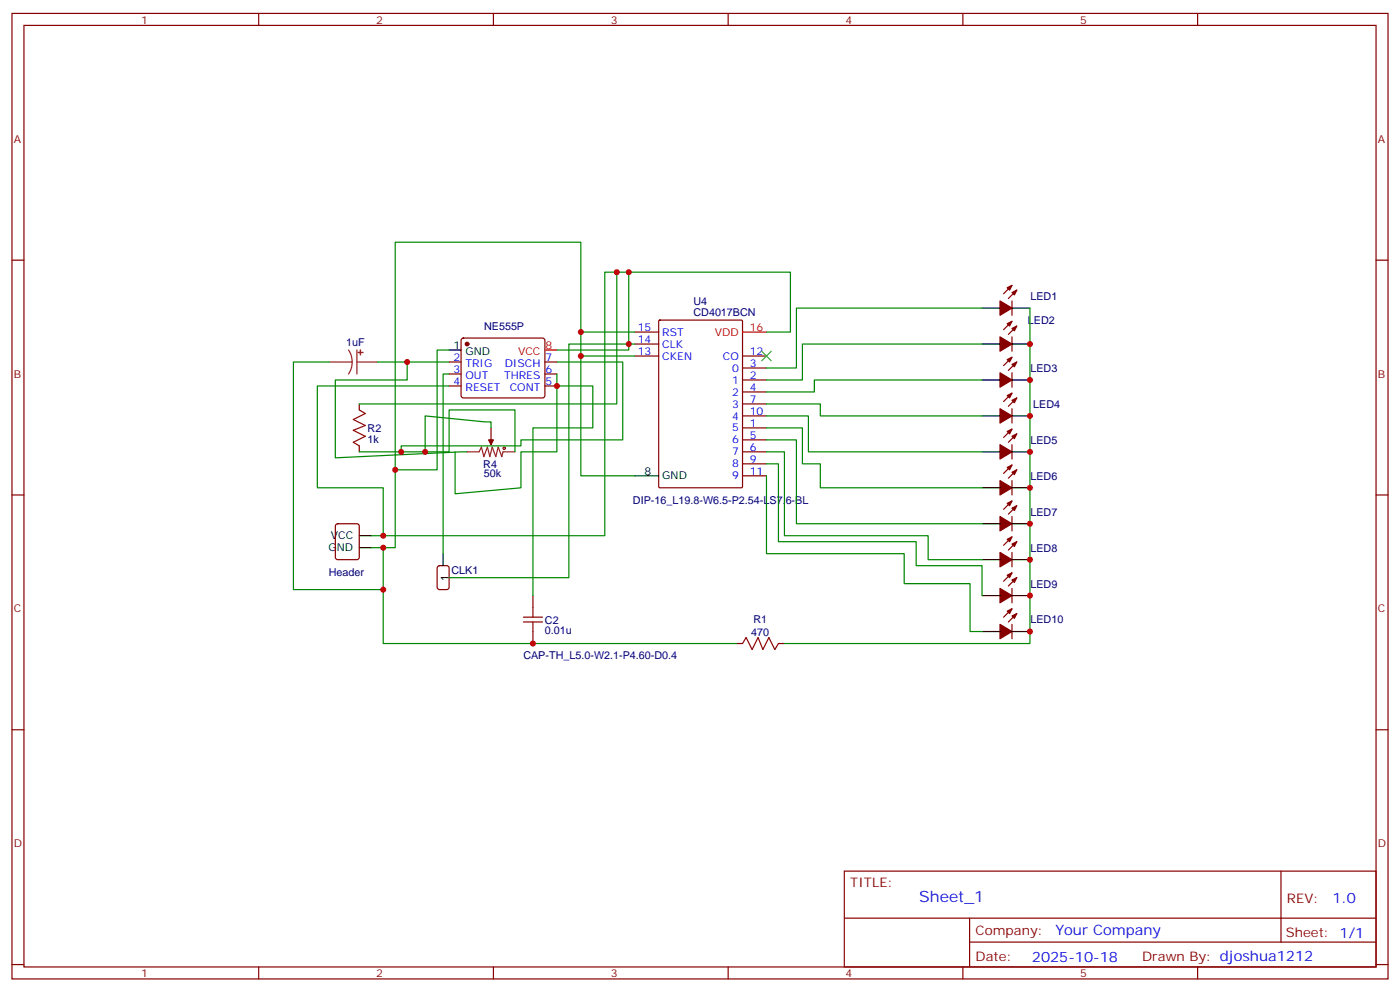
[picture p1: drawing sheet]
<svg xmlns="http://www.w3.org/2000/svg" width="412mm" height="292mm" viewBox="0 0 412 292" stroke-linecap="round" stroke-linejoin="round" font-family="sans-serif">
<g fill="none" stroke="#870000" stroke-width=".35">
<path d="M3.5 4h405.4v284.3h-405.4zM7.1 7.5h398.2v277.3h-398.2zM76.2 4v3.5M145.3 4v3.5M214.5 4v3.5M283.6 4v3.5M352.8 4v3.5M3.5 76.6h3.6M405.3 76.6h3.6M136.1 99.8l.4-.2h23.3l.5 .2 .2 .5-.1 16.5-.6 .4-23.5-.1-.5-.6v-16.2zM187 97.8h7M194.1 94.4l.3-.1h24l.3 .1v48.9l-.2 .3-24.1 .1-.3-.2z"/>
<path d="M298.1 88.6v4.3M298.1 99.2v4.2M298.1 94.6l-2.5 2.5M298.1 84l-2.5 2.5M299.5 96l-2.5 2.5M299.5 85.4l-2.5 2.5M105.8 119v1.7M132.3 106.6h3.5M132.3 110.1h3.5M132.3 113.7h3.5M160.5 106.6h3.5M160.5 110.1h3.5"/>
<path d="M160.5 113.7h3.5M187 104.8h7M187 101.3h7M218.7 111.9h7.1M218.7 108.4h7.1M218.7 115.4h7.1M218.7 119h7.1M218.7 104.8h7.1M298.1 109.8v4.2M298.1 115.8l-2.5 2.5M298.1 105.2l-2.5 2.5M299.5 117.2l-2.5 2.5"/>
<path d="M299.5 106.6l-2.5 2.5M105.8 131.3v1.8M144.6 126v3.5M218.7 126h7.1M218.7 129.5h7.1M218.7 133.1h7.1M218.7 136.6h7.1M218.7 122.5h7.1M298.1 120.4v4.2M298.1 131v4.2M298.1 136.9l-2.5 2.5M298.1 126.4l-2.5 2.4"/>
<path d="M299.5 138.4l-2.5 2.4M299.5 127.8l-2.5 2.4M3.5 145.8h3.6M99 154.4l.5-.2h5.6l.7 .5v9.4l-.4 .7h-5.9l-.7-.4v-9.5zM218.7 140.1h7.1M298.1 141.5v4.3M298.1 152.1v4.3M298.1 158.1l-2.5 2.5M298.1 147.5l-2.5 2.5M299.5 159.5l-2.5 2.5M299.5 148.9l-2.5 2.5M405.3 145.8h3.6"/>
<path d="M157 175.4v3.5M298.1 162.7v4.2M298.1 173.3v4.2M298.1 179.3l-2.5 2.5M298.1 168.7l-2.5 2.5M299.5 170.1l-2.5 2.5M157 186v3.5M217 189.5h1.7M229.3 189.5h1.8M298.1 183.9v4.2M299.5 180.7l-2.5 2.5M3.5 214.9h3.6"/>
<path d="M405.3 214.9h3.6M248.7 256.5h156.6v28.3h-156.6zM377.3 256.6v20.8M248.7 270.4h156.5M285.6 277.4h119.6M285.6 270.4v14.1M3.5 284.1h3.6M76.2 284.8v3.5M145.3 284.8v3.5M214.5 284.8v3.5M283.6 284.8v3.5M352.8 284.8v3.5"/>
<path d="M405.3 284.1h3.6"/>
</g>
<g fill="#870000" stroke="#870000" stroke-width=".35">
<path d="M296.7 180l1.4-.7-.7 1.4z"/>
<path d="M298.1 181.4l1.4-.7-.7 1.4z"/>
<path d="M294.6 183.9l3.5 2.1-3.5 2.1z"/>
<path d="M296.7 169.4l1.4-.7-.7 1.4z"/>
<path d="M298.1 170.8l1.4-.7-.7 1.4z"/>
<path d="M294.6 173.3l3.5 2.1-3.5 2.1z"/>
<path d="M296.7 158.8l1.4-.7-.7 1.4z"/>
<path d="M298.1 160.2l1.4-.7-.7 1.4z"/>
<path d="M294.6 162.7l3.5 2.1-3.5 2.1z"/>
<path d="M296.7 148.2l1.4-.7-.7 1.4z"/>
<path d="M298.1 149.6l1.4-.7-.7 1.5z"/>
<path d="M294.6 152.1l3.5 2.1-3.5 2.2z"/>
<path d="M296.7 137.7l1.4-.8-.7 1.5z"/>
<path d="M298.1 139.1l1.4-.7-.7 1.4z"/>
<path d="M294.6 141.5l3.5 2.2-3.5 2.1z"/>
<path d="M296.7 127.1l1.4-.7-.7 1.4z"/>
<path d="M298.1 128.5l1.4-.7-.7 1.4z"/>
<path d="M294.6 131l3.5 2.1-3.5 2.1z"/>
<path d="M296.7 116.5l1.4-.7-.7 1.4z"/>
<path d="M298.1 117.9l1.4-.7-.7 1.4z"/>
<path d="M294.6 120.4l3.5 2.1-3.5 2.1z"/>
<path d="M296.7 105.9l1.4-.7-.7 1.4z"/>
<path d="M298.1 107.3l1.4-.7-.7 1.4z"/>
<path d="M294.6 109.8l3.5 2.1-3.5 2.1z"/>
<path d="M296.7 95.3l1.4-.7-.7 1.4z"/>
<path d="M298.1 96.7l1.4-.7-.7 1.4z"/>
<path d="M294.6 99.2l3.5 2.1-3.5 2.1z"/>
<path d="M296.7 84.7l1.4-.7-.7 1.4z"/>
<path d="M298.1 86.1l1.4-.7-.7 1.5z"/>
<path d="M294.6 88.6l3.5 2.1-3.5 2.2z"/>
<path d="M143.9 129.5h1.4l-.7 1.5z"/>
<circle cx="137.6" cy="101.3" r=".53"/>
</g>
<g fill="none" stroke="#000" stroke-width=".35">
<path d="M289.3 90.7h5.3M298.1 90.7h5.3M132.3 103.1h3.5M289.3 111.9h5.3M289.3 101.3h5.3M298.1 111.9h5.3M298.1 101.3h5.3M289.3 133.1h5.3M289.3 122.5h5.3M298.1 133.1h5.3M298.1 122.5h5.3M105.8 157.8h3.6"/>
<path d="M187 140.1h7M289.3 154.2h5.3M289.3 143.7h5.3M298.1 154.2h5.3M298.1 143.7h5.3M105.8 161.3h3.6M130.5 163.1v3.5M289.3 175.4h5.3M289.3 164.8h5.3M298.1 175.4h5.3M298.1 164.8h5.3M289.3 186h5.3"/>
<path d="M298.1 186h5.3"/>
</g>
<path d="M218.7 97.8h7.1M160.5 103.1h3.5" fill="none" stroke="#f00" stroke-width=".35"/>
<path d="M97 106.6h6.7M102.7 103.1l.8 1.7 .2 1.8M103.7 106.6l-.2 1.9-.8 1.6M105.1 106.6h6M105.1 103.1v7M137.6 133.1h3.5l.7-1.4 .7 2.8 1.1-2.8 .7 2.8 .7-2.8 1 2.8 .8-2.8 1 2.8 .4-1.4h3.5M144.6 129.5v1.5" fill="none" stroke="#8c2424" stroke-width=".35"/>
<g fill="#8c2424" stroke="#8c2424" stroke-width=".35">
<path d="M106.2 103.1v1.4z"/>
<path d="M105.5 103.8h1.4z"/>
</g>
<g fill="none" stroke="#a10000" stroke-width=".35">
<path d="M105.8 120.7l1.8 1.1-3.5 1.7 3.5 1.8-3.5 1.4 3.5 1.8-3.5 1.7 1.7 1.1M157 178.9v2.9M154.2 183.2h5.6M154.2 181.8h5.6M157 183.2v2.8M218.7 189.5l1.1-1.8 1.7 3.6 1.8-3.6 1.4 3.6 1.8-3.6 1.7 3.6 1.1-1.8"/>
<circle cx="148.5" cy="132" r=".35"/>
</g>
<path d="M129 166.8l.5-.2h2.1l.6 .4 .1 5.9-.5 .7h-2.3l-.7-.4v-5.9z" fill="none" stroke="#900" stroke-width=".35"/>
<path d="M224.4 103.4l2.8 2.9M227.2 103.4l-2.8 2.9" fill="none" stroke="#3c3" stroke-width=".35"/>
<g fill="none" stroke="#008700" stroke-width=".35">
<path d="M171.1 97.8h15.9M181.7 80.2v38.8h-75.9M185.2 80.2v22.9h-21.2M225.8 97.8h7v-17.6h-54.6v77.6h-68.8M289.3 90.7h-54.7v17.7h-8.8M303.4 90.7v98.8h-72.3M97 106.6h-10.6v67h26.5M111.1 106.6h21.2M119.9 106.6v5.3h-21.1v22.9l38.8-1.7M132.3 103.1h-3.5v35.3h-12.4M132.3 110.1h-1.8v53M132.3 113.7h-38.8v30h19.4v14.1"/>
<path d="M164 113.7h10.6v12.3h-17.6v49.4M164 110.1v23h-10.5v10.6l-19.4 1.7v-12.3M164 106.6h19.4v22.9h-29.9v1.8h-35.3v1.8M171.1 104.8h15.9M187 101.3h-19.4v68.8h-35.3M225.8 119h15.9v3.5h47.6M289.3 101.3h-52.9v10.6h-10.6M289.3 111.9h-49.4v3.5h-14.1M105.8 133.1h26.5v-12.4h19.4v12.4M144.6 126v-1.8h-1.7l-17.7-1.7v10.6M225.8 122.5h12.3v10.6h51.2M225.8 126h10.6v10.6h5.3v7.1h47.6"/>
<path d="M225.8 129.5h8.8v24.7h54.7M225.8 133.1h5.3v24.7h42.3v7h15.9M225.8 136.6h3.5v22.9h40.6v7.1h19.4v8.8M187 140.1h-15.9v-68.8h-54.7v90h-7M225.8 140.1v23h40.5v8.8h19.5v14.1h3.5M112.9 161.3v28.2h104.1"/>
</g>
<g fill="#c00">
<circle cx="171.1" cy="104.8" r=".88"/>
<circle cx="171.1" cy="97.8" r=".88"/>
<circle cx="116.4" cy="138.4" r=".88"/>
<circle cx="112.9" cy="161.3" r=".88"/>
<circle cx="157" cy="189.5" r=".88"/>
<circle cx="303.4" cy="186" r=".88"/>
<circle cx="303.4" cy="175.4" r=".88"/>
<circle cx="303.4" cy="164.8" r=".88"/>
<circle cx="303.4" cy="154.2" r=".88"/>
<circle cx="303.4" cy="143.7" r=".88"/>
<circle cx="303.4" cy="133.1" r=".88"/>
<circle cx="303.4" cy="122.5" r=".88"/>
<circle cx="303.4" cy="111.9" r=".88"/>
<circle cx="303.4" cy="101.3" r=".88"/>
<circle cx="112.9" cy="173.6" r=".88"/>
<circle cx="181.7" cy="80.2" r=".88"/>
<circle cx="125.2" cy="133.1" r=".88"/>
<circle cx="185.2" cy="101.3" r=".88"/>
<circle cx="185.2" cy="80.2" r=".88"/>
<circle cx="119.9" cy="106.6" r=".88"/>
<circle cx="164" cy="113.7" r=".88"/>
<circle cx="112.9" cy="157.8" r=".88"/>
<circle cx="118.2" cy="133.1" r=".88"/>
</g>
<text font-size="4.6" fill="#00f" x="270.8" y="265.6">Sheet_1</text>
<g font-size="4.2" fill="#00f">
<text x="392.5" y="265.8">1.0</text>
<text x="310.9" y="275.4">Your Company</text>
<text x="304" y="283.2">2025-10-18</text>
</g>
<g font-size="3.9" fill="#800">
<text x="250.5" y="261.1">TITLE:</text>
<text x="379.1" y="265.8">REV:</text>
<text x="287.4" y="275.3">Company:</text>
<text x="378.7" y="275.9">Sheet: 1/1</text>
<text x="287.4" y="283">Date:</text>
<text x="336.4" y="283.1">Drawn By: djoshua1212</text>
</g>
<g font-size="3.2" fill="#800">
<text x="41.6" y="6.9">1</text>
<text x="110.8" y="6.9">2</text>
<text x="179.9" y="6.9">3</text>
<text x="249.1" y="6.9">4</text>
<text x="318.2" y="6.9">5</text>
<text x="4.1" y="42.1">A</text>
<text x="405.9" y="42.1">A</text>
<text x="4.1" y="111.2">B</text>
<text x="405.9" y="111.2">B</text>
<text x="4.1" y="180.3">C</text>
<text x="405.9" y="180.3">C</text>
<text x="4.1" y="249.5">D</text>
<text x="405.9" y="249.5">D</text>
<text x="41.6" y="287.8">1</text>
<text x="110.8" y="287.8">2</text>
<text x="179.9" y="287.8">3</text>
<text x="249.1" y="287.8">4</text>
<text x="318.2" y="287.8">5</text>
</g>
<g font-size="3.2" fill="#000080">
<text x="204.3" y="89.9">U4</text>
<text x="303.5" y="88.4">LED1</text>
<text x="204.3" y="93.1">CD4017BCN</text>
<text x="302.8" y="95.5">LED2</text>
<text x="142.6" y="97.1">NE555P</text>
<text x="102" y="102">1uF</text>
<text x="303.5" y="109.5">LED3</text>
<text x="304.4" y="120.2">LED4</text>
<text x="108.3" y="130.4">1k</text>
<text x="108.3" y="127.3">R2</text>
<text x="303.5" y="130.7">LED5</text>
<text x="142.4" y="137.9">R4</text>
<text x="142.5" y="140.5">50k</text>
<text x="303.5" y="141.3">LED6</text>
<text x="186.4" y="148.4">DIP-16_L19.8-W6.5-P2.54-LS7.6-BL</text>
<text x="303.5" y="151.9">LED7</text>
<text x="303.5" y="162.4">LED8</text>
<text x="96.9" y="169.7">Header</text>
<text x="133" y="169.1">CLK1</text>
<text x="303.5" y="173">LED9</text>
<text x="160.5" y="183.7">C2</text>
<text x="221.9" y="183.5">R1</text>
<text x="303.5" y="183.6">LED10</text>
<text x="160.5" y="186.8">0.01u</text>
<text x="221.2" y="187.2">470</text>
<text x="154.2" y="194.1">CAP-TH_L5.0-W2.1-P4.60-D0.4</text>
</g>
<g font-size="3.2" fill="#00f">
<text x="187.9" y="97.4">15</text>
<text x="187.9" y="101">14</text>
<text x="195.1" y="98.8">RST</text>
<text x="133.6" y="106.3">2</text>
<text x="160.7" y="106.3">7</text>
<text x="187.9" y="104.5">13</text>
<text x="195.1" y="102.4">CLK</text>
<text x="195.1" y="105.9">CKEN</text>
<text x="212.9" y="105.9">CO</text>
<text x="220.8" y="104.5">12</text>
<text x="133.6" y="109.8">3</text>
<text x="133.6" y="113.3">4</text>
<text x="137.1" y="108">TRIG</text>
<text x="137.1" y="111.5">OUT</text>
<text x="148.5" y="111.5">THRES</text>
<text x="148.7" y="108">DISCH</text>
<text x="160.7" y="113.3">5</text>
<text x="160.7" y="109.8">6</text>
<text x="215.6" y="113">1</text>
<text x="215.6" y="109.4">0</text>
<text x="220.8" y="111.5">2</text>
<text x="220.8" y="108">3</text>
<text x="137.1" y="115.1">RESET</text>
<text x="150.2" y="115.1">CONT</text>
<text x="215.6" y="116.5">2</text>
<text x="220.8" y="115.1">4</text>
<text x="220.8" y="118.6">7</text>
<text x="215.6" y="120">3</text>
<text x="215.6" y="123.5">4</text>
<text x="220.8" y="125.7">1</text>
<text x="220.8" y="122.1">10</text>
<text x="215.6" y="127.1">5</text>
<text x="215.6" y="130.6">6</text>
<text x="220.8" y="129.2">5</text>
<text x="215.6" y="134.1">7</text>
<text x="215.6" y="137.7">8</text>
<text x="220.8" y="132.7">6</text>
<text x="220.8" y="136.2">9</text>
<text x="215.6" y="141.2">9</text>
<text x="220.8" y="139.8">11</text>
</g>
<g font-size="3.2" fill="#f00">
<text x="210.6" y="98.8">VDD</text>
<text x="220.8" y="97.4">16</text>
<text x="152.6" y="104.5">VCC</text>
<text x="160.7" y="102.7">8</text>
</g>
<g font-size="3.2">
<text x="133.6" y="102.7">1</text>
<text x="137.1" y="104.5">GND</text>
<text x="189.9" y="139.8">8</text>
<text x="195.1" y="141.2">GND</text>
<text x="97.5" y="158.8">VCC</text>
<text x="96.8" y="162.3">GND</text>
<text x="132.1" y="171.2" transform="rotate(-90 132.1 171.2)">1</text>
</g>
</svg>
